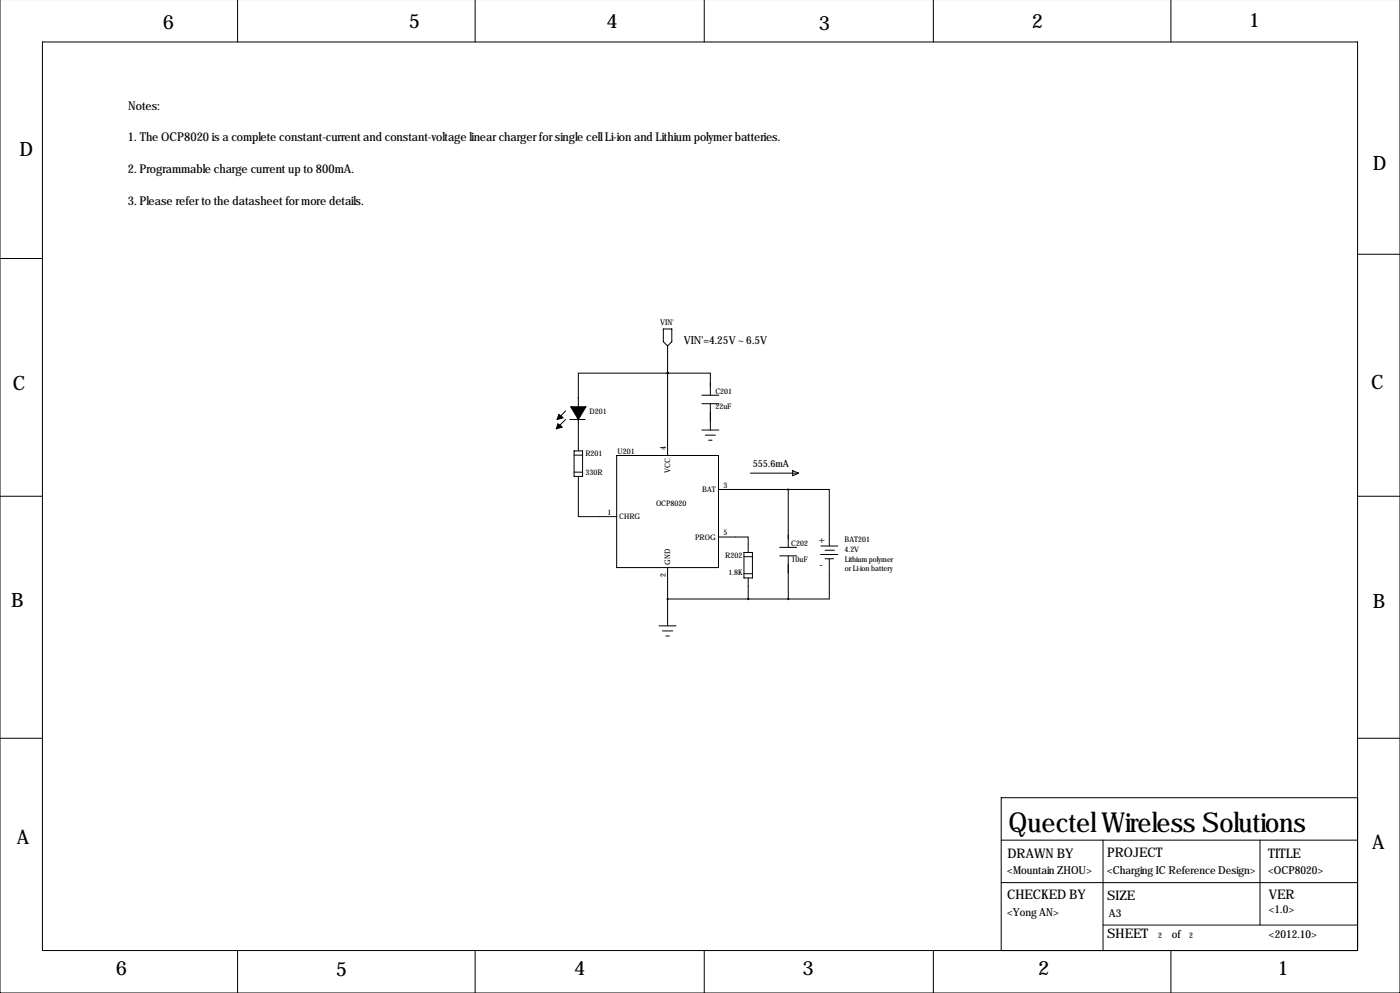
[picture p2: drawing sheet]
<svg xmlns="http://www.w3.org/2000/svg" width="419mm" height="297mm" viewBox="0 0 419 297" stroke-linecap="round" stroke-linejoin="round" font-family="sans-serif">
<g fill="none" stroke="#000" stroke-width=".3">
<path d="M0 -.1v297.1h419.1v-297.1M71.1 -.1v12.7M142.2 -.1v12.7M210.8 -.1v12.7M279.4 -.1v12.7M350.5 -.1v12.7M12.7 12.6h393.7v271.7h-393.7zM0 77.3h12.7M406.4 76.1h12.7M198.6 98.4h2.5v3.8l-1.3 1.3-1.2-1.3zM199.8 111.6h12.8v6.6M199.8 111.6h.1"/>
<path d="M199.8 111.6h-26.7v23.3M199.8 103.5v32.8M210.1 118.2h5.1M169.3 122.9l-2.5 2.6M169.3 125.5l-2.5 2.5M170.6 125.5h4.6M171.9 134.9h2.5v7.6h-2.5zM171.9 136.2h2.5M184.6 136.3h30.5v33.5h-30.5zM210.1 120.8h5.1M210.1 128.6h5.1M211.1 130.2h3.1"/>
<path d="M212.1 131.7h1.1M212.6 120.8v7.8M0 148.4h12.7M171.9 141.2h2.5M173.1 142.5v12h11.5M215.1 146.4h20.9M224.6 141.5h14.5M236 146.4v17.3M236 146.4h12.3v16.9M237.3 140.8l1.8 .7-1.8 .8zM406.4 148.4h12.7M199.8 169.8v9.4"/>
<path d="M199.8 179.2v8M199.8 179.2h36.2M215.1 160.6h8.9v4.7M222.7 165.3h2.5v7.6h-2.5zM222.7 171.6h2.5M222.7 166.5h2.5M224 172.9v6.3M233.4 163.7h5.1M233.4 166.3h5.1M236 166.3v12.9M245.7 165.9h.1M245.7 163.3h5.1"/>
<path d="M245.7 165.9h5.1M247 164.6h2.8M247 167.1h2.5M248.3 167.1v12.1h-12.3M197.3 187.2h5.1M198.3 188.7h3.1M199.3 190.3h1.1M0 220.8h12.7M406.4 238.6h-106.7v45.7M406.4 220.8h12.7M299.7 251.3h106.7M330.2 251.3v33"/>
<path d="M377.2 251.3v25.4M299.7 264h106.7M330.2 276.7h76.2M71.1 284.3v12.7M142.2 284.3v12.7M210.8 284.3v12.7M279.4 284.3v12.7M350.5 284.3v12.7"/>
</g>
<path d="M167 126.8l1.3 1-1.8 .5zM167.3 124l1.3 1-1.8 .5zM173.1 121.7h2.3l-2.3 3.8zM170.8 121.7h2.3v3.8z" fill="#000" stroke="#000" stroke-width=".3"/>
<path d="M235.9 179.2a.05 .05 0 0 0 .1 0 .05 .05 0 0 0-.1 0zM235.9 146.4a.05 .05 0 0 0 .1 0 .05 .05 0 0 0-.1 0zM199.8 179.2a.05 .05 0 0 0 .1 0 .05 .05 0 0 0-.1 0zM199.8 111.6a.05 .05 0 0 0 .1 0 .05 .05 0 0 0-.1 0zM199.8 111.6a.05 .05 0 0 0 .1 0 .05 .05 0 0 0-.1 0z" fill="#000" stroke="#000" stroke-width=".63"/>
<text font-size="8.2" x="301.9" y="249">Quectel Wireless Solutions</text>
<g font-size="5.9">
<text x="48.8" y="8.7">6</text>
<text x="122.4" y="8.2">5</text>
<text x="181.6" y="8.5">4</text>
<text x="245.1" y="9">3</text>
<text x="308.9" y="8.5">2</text>
<text x="373.9" y="8">1</text>
<text x="5.8" y="46.6">D</text>
<text x="411" y="50.9">D</text>
<text x="3.8" y="116.7">C</text>
<text x="410.5" y="116.4">C</text>
<text x="3.3" y="181.5">B</text>
<text x="411" y="182">B</text>
<text x="5.1" y="252.6">A</text>
<text x="410.7" y="254.1">A</text>
<text x="34.7" y="291.5">6</text>
<text x="100.5" y="292">5</text>
<text x="171.9" y="291.8">4</text>
<text x="240.2" y="291.8">3</text>
<text x="310.8" y="291.5">2</text>
<text x="382.4" y="291.8">1</text>
</g>
<g font-size="4">
<text x="301.6" y="256.6">DRAWN BY</text>
<text x="331.5" y="256.4">PROJECT</text>
<text x="379.7" y="256.6">TITLE</text>
<text x="301.5" y="268.9">CHECKED BY</text>
<text x="331.5" y="269.1">SIZE</text>
<text x="379.9" y="268.8">VER</text>
<text x="331.5" y="280.5">SHEET</text>
</g>
<g font-size="3.6">
<text x="38.4" y="32.8">Notes:</text>
<text x="38.3" y="42.2">1. The OCP8020 is a complete constant-current and constant-voltage linear charger for single cell Li-ion and Lithium polymer batteries.</text>
<text x="38.3" y="51.8">2. Programmable charge current up to 800mA.</text>
<text x="38.3" y="61.2">3. Please refer to the datasheet for more details.</text>
</g>
<g font-size="3.3">
<text x="204.7" y="103">VIN'=4.25V ~ 6.5V</text>
<text x="301.5" y="261.5">&lt;Mountain ZHOU&gt;</text>
<text x="331.5" y="261.5">&lt;Charging IC Reference Design&gt;</text>
<text x="379.7" y="261.6">&lt;OCP8020&gt;</text>
<text x="301.5" y="273.9">&lt;Yong AN&gt;</text>
<text x="332" y="274.2">A3</text>
<text x="379.8" y="273.2">&lt;1.0&gt;</text>
<text x="350.8" y="280.6">of</text>
<text x="379.9" y="280.7">&lt;2012.10&gt;</text>
</g>
<g font-size="3">
<text x="225.3" y="139.8">555.6mA</text>
<text x="245.1" y="162.5">+</text>
<text x="245.2" y="169.8">-</text>
</g>
<text font-size="2.4" x="197.7" y="97.2">VIN'</text>
<g font-size="2.3">
<text x="214.1" y="117.9">C201</text>
<text x="176.5" y="123.7">D201</text>
<text x="214.2" y="122.4">22uF</text>
<text x="175.2" y="136.4">R201</text>
<text x="184.9" y="135.7">U201</text>
<text x="199.3" y="134.7" transform="rotate(-90 199.3 134.7)">4</text>
<text x="175.3" y="142.1">330R</text>
<text x="200.6" y="141.4" transform="rotate(-90 200.6 141.4)">VCC</text>
<text x="210.2" y="147.2">BAT</text>
<text x="216.6" y="145.9">3</text>
<text x="181.9" y="154">1</text>
<text x="185.4" y="155.3">CHRG</text>
<text x="196.4" y="151.4">OCP8020</text>
<text x="208.1" y="161.4">PROG</text>
<text x="216.6" y="160.1">5</text>
<text x="217.1" y="166.8">R202</text>
<text x="236.9" y="163.3">C202</text>
<text x="252.8" y="162.3">BAT201</text>
<text x="252.8" y="165.1">4.2V</text>
<text x="199.3" y="172.5" transform="rotate(-90 199.3 172.5)">2</text>
<text x="200.6" y="169" transform="rotate(-90 200.6 169)">GND</text>
<text x="218.1" y="172">1.8K</text>
<text x="236.9" y="168.2">10uF</text>
<text x="252.9" y="168">Lithium polymer</text>
<text x="252.9" y="170.9">or Li-ion battery</text>
<text x="346.7" y="280.5">2</text>
<text x="356" y="280.5">2</text>
</g>
</svg>
